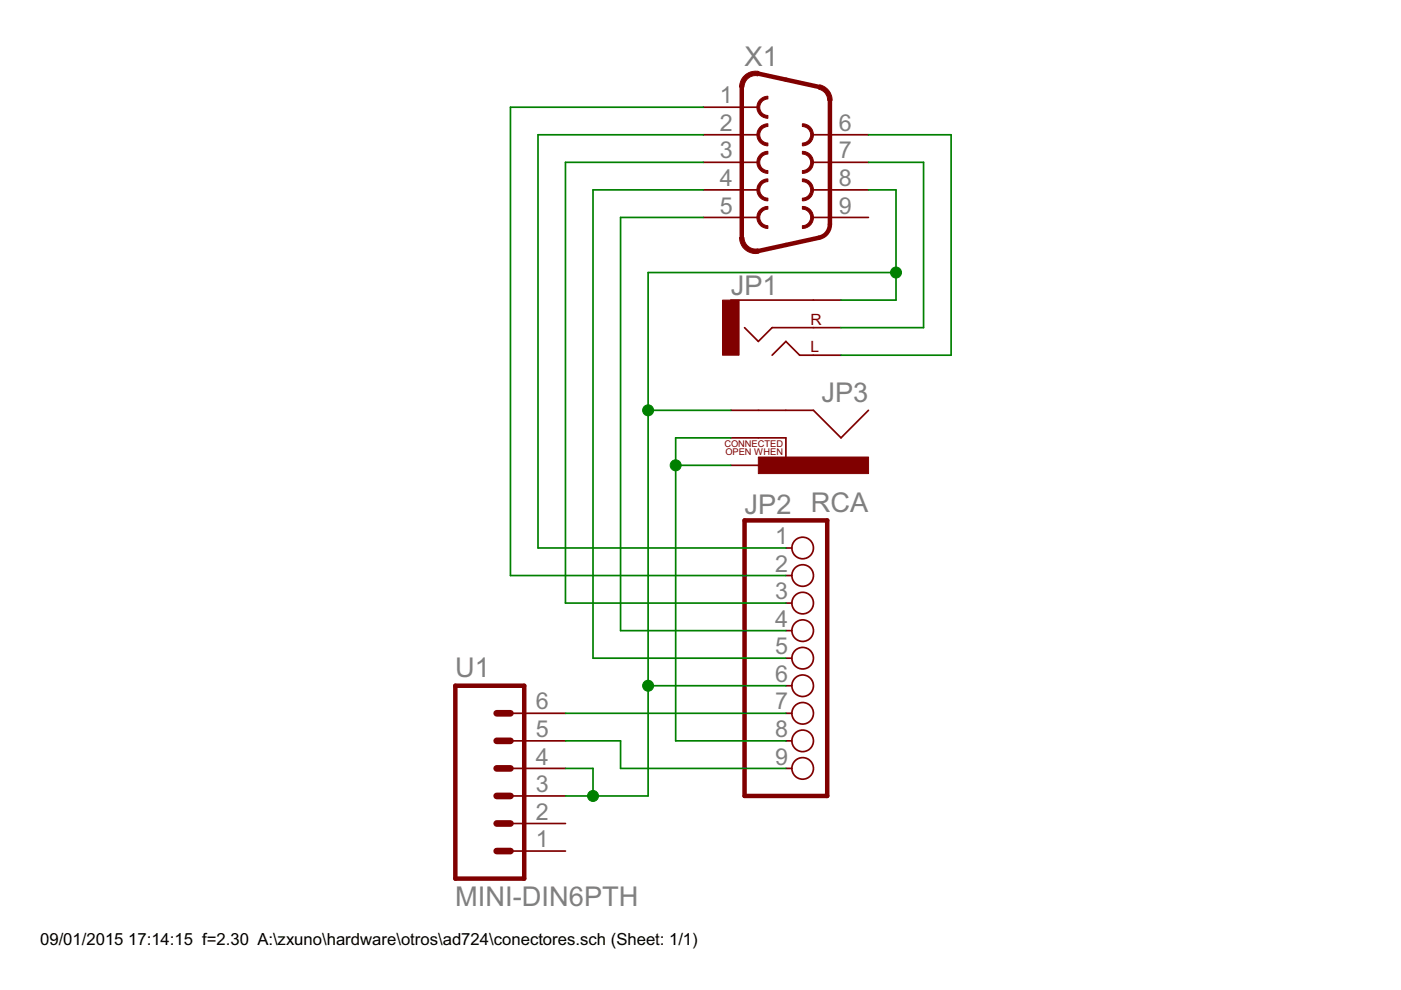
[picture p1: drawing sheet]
<?xml version="1.0" encoding="utf-8"?>
<!DOCTYPE eagle SYSTEM "eagle.dtd">
<!--
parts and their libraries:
SparkFun-Connectors: Licensing: Creative Commons ShareAlike 4.0 International - https://creativecommons.org/licenses/by-sa/4.0
-->
<eagle version="6.5.0">
<drawing>
<settings>
<setting alwaysvectorfont="no"/>
<setting verticaltext="up"/>
</settings>
<grid distance="0.1" unitdist="inch" unit="inch" style="lines" multiple="1" display="no" altdistance="0.01" altunitdist="inch" altunit="inch"/>
<schematic xreflabel="%F%N/%S.%C%R" xrefpart="/%S.%C%R">
<libraries>
<library name="SparkFun-Connectors">
<symbols>
<symbol name="AUDIO-JACK">
<wire x1="-1.27" y1="-2.54" x2="0" y2="-1.27" width="0.1524" layer="94"/>
<wire x1="0" y1="-1.27" x2="1.27" y2="-2.54" width="0.1524" layer="94"/>
<wire x1="1.27" y1="-2.54" x2="2.54" y2="-2.54" width="0.1524" layer="94"/>
<wire x1="2.54" y1="0" x2="-1.27" y2="0" width="0.1524" layer="94"/>
<wire x1="-1.27" y1="0" x2="-2.54" y2="-1.27" width="0.1524" layer="94"/>
<wire x1="-2.54" y1="-1.27" x2="-3.81" y2="0" width="0.1524" layer="94"/>
<wire x1="2.54" y1="2.54" x2="-5.08" y2="2.54" width="0.1524" layer="94"/>
<text x="-5.08" y="3.048" size="1.778" layer="95">&gt;NAME</text>
<text x="-5.08" y="-5.08" size="1.778" layer="96">&gt;VALUE</text>
<text x="2.286" y="-2.286" size="1.016" layer="94" ratio="15">L</text>
<text x="2.286" y="0.254" size="1.016" layer="94" ratio="15">R</text>
<rectangle x1="-7.62" y1="-0.762" x2="-2.54" y2="0.762" layer="94" rot="R90"/>
<pin name="RIGHT" x="5.08" y="0" visible="off" length="short" rot="R180"/>
<pin name="LEFT" x="5.08" y="-2.54" visible="off" length="short" rot="R180"/>
<pin name="SLEEVE" x="5.08" y="2.54" visible="off" length="short" rot="R180"/>
</symbol>
<symbol name="F09G">
<wire x1="-1.651" y1="3.429" x2="-1.651" y2="1.651" width="0.254" layer="94" curve="180" cap="flat"/>
<wire x1="1.524" y1="1.651" x2="1.524" y2="3.429" width="0.254" layer="94" curve="180" cap="flat"/>
<wire x1="-1.651" y1="5.969" x2="-1.651" y2="4.191" width="0.254" layer="94" curve="180" cap="flat"/>
<wire x1="1.524" y1="-3.429" x2="1.524" y2="-1.651" width="0.254" layer="94" curve="180" cap="flat"/>
<wire x1="-1.651" y1="0.889" x2="-1.651" y2="-0.889" width="0.254" layer="94" curve="180" cap="flat"/>
<wire x1="1.524" y1="-0.889" x2="1.524" y2="0.889" width="0.254" layer="94" curve="180" cap="flat"/>
<wire x1="-1.651" y1="-1.651" x2="-1.651" y2="-3.429" width="0.254" layer="94" curve="180" cap="flat"/>
<wire x1="1.524" y1="-5.969" x2="1.524" y2="-4.191" width="0.254" layer="94" curve="180" cap="flat"/>
<wire x1="-1.651" y1="-4.191" x2="-1.651" y2="-5.969" width="0.254" layer="94" curve="180" cap="flat"/>
<wire x1="-4.064" y1="6.9312" x2="-2.5226" y2="8.172" width="0.4064" layer="94" curve="-102.324066" cap="flat"/>
<wire x1="-2.5226" y1="8.1718" x2="0" y2="7.62" width="0.4064" layer="94"/>
<wire x1="0" y1="7.62" x2="3.0654" y2="6.9494" width="0.4064" layer="94"/>
<wire x1="3.0654" y1="6.9495" x2="4.0642" y2="5.7088" width="0.4064" layer="94" curve="-77.655139" cap="flat"/>
<wire x1="4.064" y1="-5.7088" x2="4.064" y2="5.7088" width="0.4064" layer="94"/>
<wire x1="3.0654" y1="-6.9494" x2="4.064" y2="-5.7088" width="0.4064" layer="94" curve="77.657889"/>
<wire x1="-4.064" y1="-6.9312" x2="-4.064" y2="6.9312" width="0.4064" layer="94"/>
<wire x1="-2.5226" y1="-8.1718" x2="0" y2="-7.62" width="0.4064" layer="94"/>
<wire x1="0" y1="-7.62" x2="3.0654" y2="-6.9494" width="0.4064" layer="94"/>
<wire x1="-4.064" y1="-6.9312" x2="-2.5226" y2="-8.1719" width="0.4064" layer="94" curve="102.337599" cap="flat"/>
<text x="-3.81" y="-10.795" size="1.778" layer="96">&gt;VALUE</text>
<text x="-3.81" y="8.89" size="1.778" layer="95">&gt;NAME</text>
<pin name="1" x="-7.62" y="5.08" visible="pad" length="middle" direction="pas"/>
<pin name="6" x="7.62" y="2.54" visible="pad" length="middle" direction="pas" rot="R180"/>
<pin name="2" x="-7.62" y="2.54" visible="pad" length="middle" direction="pas"/>
<pin name="7" x="7.62" y="0" visible="pad" length="middle" direction="pas" rot="R180"/>
<pin name="3" x="-7.62" y="0" visible="pad" length="middle" direction="pas"/>
<pin name="8" x="7.62" y="-2.54" visible="pad" length="middle" direction="pas" rot="R180"/>
<pin name="4" x="-7.62" y="-2.54" visible="pad" length="middle" direction="pas"/>
<pin name="9" x="7.62" y="-5.08" visible="pad" length="middle" direction="pas" rot="R180"/>
<pin name="5" x="-7.62" y="-5.08" visible="pad" length="middle" direction="pas"/>
</symbol>
<symbol name="M06">
<wire x1="1.27" y1="-7.62" x2="-5.08" y2="-7.62" width="0.4064" layer="94"/>
<wire x1="-1.27" y1="0" x2="0" y2="0" width="0.6096" layer="94"/>
<wire x1="-1.27" y1="-2.54" x2="0" y2="-2.54" width="0.6096" layer="94"/>
<wire x1="-1.27" y1="-5.08" x2="0" y2="-5.08" width="0.6096" layer="94"/>
<wire x1="-5.08" y1="10.16" x2="-5.08" y2="-7.62" width="0.4064" layer="94"/>
<wire x1="1.27" y1="-7.62" x2="1.27" y2="10.16" width="0.4064" layer="94"/>
<wire x1="-5.08" y1="10.16" x2="1.27" y2="10.16" width="0.4064" layer="94"/>
<wire x1="-1.27" y1="5.08" x2="0" y2="5.08" width="0.6096" layer="94"/>
<wire x1="-1.27" y1="2.54" x2="0" y2="2.54" width="0.6096" layer="94"/>
<wire x1="-1.27" y1="7.62" x2="0" y2="7.62" width="0.6096" layer="94"/>
<text x="-5.08" y="-10.16" size="1.778" layer="96">&gt;VALUE</text>
<text x="-5.08" y="10.922" size="1.778" layer="95">&gt;NAME</text>
<pin name="1" x="5.08" y="-5.08" visible="pad" length="middle" direction="pas" swaplevel="1" rot="R180"/>
<pin name="2" x="5.08" y="-2.54" visible="pad" length="middle" direction="pas" swaplevel="1" rot="R180"/>
<pin name="3" x="5.08" y="0" visible="pad" length="middle" direction="pas" swaplevel="1" rot="R180"/>
<pin name="4" x="5.08" y="2.54" visible="pad" length="middle" direction="pas" swaplevel="1" rot="R180"/>
<pin name="5" x="5.08" y="5.08" visible="pad" length="middle" direction="pas" swaplevel="1" rot="R180"/>
<pin name="6" x="5.08" y="7.62" visible="pad" length="middle" direction="pas" swaplevel="1" rot="R180"/>
</symbol>
<symbol name="RCA">
<wire x1="-12.7" y1="-2.54" x2="-10.16" y2="0" width="0.1524" layer="94"/>
<wire x1="-10.16" y1="0" x2="-7.62" y2="-2.54" width="0.1524" layer="94"/>
<wire x1="-7.62" y1="-2.54" x2="-5.08" y2="-2.54" width="0.1524" layer="94"/>
<wire x1="-5.08" y1="-2.54" x2="-2.54" y2="-2.54" width="0.1524" layer="94"/>
<wire x1="-5.08" y1="0" x2="-2.54" y2="0" width="0.1524" layer="94"/>
<text x="-12.7" y="5.08" size="1.778" layer="96">&gt;Value</text>
<text x="-12.7" y="-5.08" size="1.778" layer="95">&gt;Name</text>
<rectangle x1="-12.7" y1="1.778" x2="-2.54" y2="3.302" layer="94"/>
<pin name="SWITCH" x="0" y="0" visible="off" length="short" rot="R180"/>
<pin name="SHELL" x="0" y="-2.54" visible="off" length="short" rot="R180"/>
<pin name="PIN" x="0" y="2.54" visible="off" length="short" rot="R180"/>
<wire x1="-5.08" y1="0" x2="-5.08" y2="2.54" width="0.1524" layer="94"/>
<text x="-4.826" y="1.016" size="0.6096" layer="94">OPEN WHEN</text>
<text x="-4.826" y="0.254" size="0.6096" layer="94">CONNECTED</text>
</symbol>
</symbols>
<devicesets>
<deviceset name="AUDIO-JACK" prefix="JP" uservalue="yes">
<gates>
<gate name="G$1" symbol="AUDIO-JACK" x="0" y="0"/>
</gates>
<devices>
<device name="PTH" package="AUDIO-JACK">
<connects>
<connect gate="G$1" pin="LEFT" pad="TIP"/>
<connect gate="G$1" pin="RIGHT" pad="RING"/>
<connect gate="G$1" pin="SLEEVE" pad="SLEEVE"/>
</connects>
<technologies>
<technology name=""/>
</technologies>
</device>
<device name="2.5MM" package="STEREOJACK2.5MM_STEREOJACK2.5MM">
<connects>
<connect gate="G$1" pin="LEFT" pad="SHIELD"/>
<connect gate="G$1" pin="RIGHT" pad="TIP"/>
<connect gate="G$1" pin="SLEEVE" pad="RING1"/>
</connects>
<technologies>
<technology name=""/>
</technologies>
</device>
<device name="SPECIAL_POGO_PINS" package="STEREOJACK2.5MM_SPECIA_POGOPINS">
<connects>
<connect gate="G$1" pin="LEFT" pad="SHIELD"/>
<connect gate="G$1" pin="RIGHT" pad="TIP"/>
<connect gate="G$1" pin="SLEEVE" pad="RING1"/>
</connects>
<technologies>
<technology name=""/>
</technologies>
</device>
<device name="HOLESONLY" package="STEREOJACK2.5MM_SPECIAL_HOLES-ONLY">
<connects>
<connect gate="G$1" pin="LEFT" pad="SHIELD"/>
<connect gate="G$1" pin="RIGHT" pad="TIP"/>
<connect gate="G$1" pin="SLEEVE" pad="RING1"/>
</connects>
<technologies>
<technology name=""/>
</technologies>
</device>
<device name="SMD" package="STEREOJACK2.5MM_SMD">
<connects>
<connect gate="G$1" pin="LEFT" pad="1"/>
<connect gate="G$1" pin="RIGHT" pad="4"/>
<connect gate="G$1" pin="SLEEVE" pad="5"/>
</connects>
<technologies>
<technology name="">
<attribute name="PROD_ID" value="CONN-10062" constant="no"/>
</technology>
</technologies>
</device>
<device name="SMD2" package="AUDIO-JACK-3.5MM-SMD">
<connects>
<connect gate="G$1" pin="LEFT" pad="TIP"/>
<connect gate="G$1" pin="RIGHT" pad="RING"/>
<connect gate="G$1" pin="SLEEVE" pad="SLEEVE"/>
</connects>
<technologies>
<technology name="">
<attribute name="PROD_ID" value="CONN-10353" constant="no"/>
</technology>
</technologies>
</device>
<device name="1:1" package="STEREOJACK2.5MM">
<connects>
<connect gate="G$1" pin="LEFT" pad="1"/>
<connect gate="G$1" pin="RIGHT" pad="4"/>
<connect gate="G$1" pin="SLEEVE" pad="5"/>
</connects>
<technologies>
<technology name=""/>
</technologies>
</device>
</devices>
</deviceset>
<deviceset name="DB9" prefix="X" uservalue="yes">
<gates>
<gate name="G$1" symbol="F09G" x="0" y="0"/>
</gates>
<devices>
<device name="FEMALE" package="DB9">
<connects>
<connect gate="G$1" pin="1" pad="1"/>
<connect gate="G$1" pin="2" pad="2"/>
<connect gate="G$1" pin="3" pad="3"/>
<connect gate="G$1" pin="4" pad="4"/>
<connect gate="G$1" pin="5" pad="5"/>
<connect gate="G$1" pin="6" pad="6"/>
<connect gate="G$1" pin="7" pad="7"/>
<connect gate="G$1" pin="8" pad="8"/>
<connect gate="G$1" pin="9" pad="9"/>
</connects>
<technologies>
<technology name=""/>
</technologies>
</device>
<device name="MALE" package="DB9_MALE">
<connects>
<connect gate="G$1" pin="1" pad="1"/>
<connect gate="G$1" pin="2" pad="2"/>
<connect gate="G$1" pin="3" pad="3"/>
<connect gate="G$1" pin="4" pad="4"/>
<connect gate="G$1" pin="5" pad="5"/>
<connect gate="G$1" pin="6" pad="6"/>
<connect gate="G$1" pin="7" pad="7"/>
<connect gate="G$1" pin="8" pad="8"/>
<connect gate="G$1" pin="9" pad="9"/>
</connects>
<technologies>
<technology name=""/>
</technologies>
</device>
</devices>
</deviceset>
<deviceset name="MINI-DIN6">
<gates>
<gate name="G$1" symbol="M06" x="0" y="0"/>
</gates>
<devices>
<device name="PTH" package="MINI-DIN6">
<connects>
<connect gate="G$1" pin="1" pad="1"/>
<connect gate="G$1" pin="2" pad="2"/>
<connect gate="G$1" pin="3" pad="3"/>
<connect gate="G$1" pin="4" pad="4"/>
<connect gate="G$1" pin="5" pad="5"/>
<connect gate="G$1" pin="6" pad="6"/>
</connects>
<technologies>
<technology name=""/>
</technologies>
</device>
</devices>
</deviceset>
<deviceset name="RCA" prefix="JP">
<gates>
<gate name="G$1" symbol="RCA" x="0" y="0"/>
</gates>
<devices>
<device name="" package="RCA">
<connects>
<connect gate="G$1" pin="PIN" pad="PIN"/>
<connect gate="G$1" pin="SHELL" pad="SHELL"/>
<connect gate="G$1" pin="SWITCH" pad="SWITCH"/>
</connects>
<technologies>
<technology name=""/>
</technologies>
</device>
<device name="-LOCK" package="RCA_LOCK">
<connects>
<connect gate="G$1" pin="PIN" pad="PIN"/>
<connect gate="G$1" pin="SHELL" pad="SHELL"/>
<connect gate="G$1" pin="SWITCH" pad="SWITCH"/>
</connects>
<technologies>
<technology name=""/>
</technologies>
</device>
</devices>
</deviceset>
</devicesets>
</library>
<library name="pinhead">
<symbols>
<symbol name="PINHD9">
<wire x1="-6.35" y1="-12.7" x2="1.27" y2="-12.7" width="0.4064" layer="94"/>
<wire x1="1.27" y1="-12.7" x2="1.27" y2="12.7" width="0.4064" layer="94"/>
<wire x1="1.27" y1="12.7" x2="-6.35" y2="12.7" width="0.4064" layer="94"/>
<wire x1="-6.35" y1="12.7" x2="-6.35" y2="-12.7" width="0.4064" layer="94"/>
<text x="-6.35" y="13.335" size="1.778" layer="95">&gt;NAME</text>
<text x="-6.35" y="-15.24" size="1.778" layer="96">&gt;VALUE</text>
<pin name="1" x="-2.54" y="10.16" visible="pad" length="short" direction="pas" function="dot"/>
<pin name="2" x="-2.54" y="7.62" visible="pad" length="short" direction="pas" function="dot"/>
<pin name="3" x="-2.54" y="5.08" visible="pad" length="short" direction="pas" function="dot"/>
<pin name="4" x="-2.54" y="2.54" visible="pad" length="short" direction="pas" function="dot"/>
<pin name="5" x="-2.54" y="0" visible="pad" length="short" direction="pas" function="dot"/>
<pin name="6" x="-2.54" y="-2.54" visible="pad" length="short" direction="pas" function="dot"/>
<pin name="7" x="-2.54" y="-5.08" visible="pad" length="short" direction="pas" function="dot"/>
<pin name="8" x="-2.54" y="-7.62" visible="pad" length="short" direction="pas" function="dot"/>
<pin name="9" x="-2.54" y="-10.16" visible="pad" length="short" direction="pas" function="dot"/>
</symbol>
</symbols>
<devicesets>
<deviceset name="PINHD-1X9" prefix="JP" uservalue="yes">
<gates>
<gate name="A" symbol="PINHD9" x="0" y="0"/>
</gates>
<devices>
<device name="" package="1X09">
<connects>
<connect gate="A" pin="1" pad="1"/>
<connect gate="A" pin="2" pad="2"/>
<connect gate="A" pin="3" pad="3"/>
<connect gate="A" pin="4" pad="4"/>
<connect gate="A" pin="5" pad="5"/>
<connect gate="A" pin="6" pad="6"/>
<connect gate="A" pin="7" pad="7"/>
<connect gate="A" pin="8" pad="8"/>
<connect gate="A" pin="9" pad="9"/>
</connects>
<technologies>
<technology name=""/>
</technologies>
</device>
<device name="/90" package="1X09/90">
<connects>
<connect gate="A" pin="1" pad="1"/>
<connect gate="A" pin="2" pad="2"/>
<connect gate="A" pin="3" pad="3"/>
<connect gate="A" pin="4" pad="4"/>
<connect gate="A" pin="5" pad="5"/>
<connect gate="A" pin="6" pad="6"/>
<connect gate="A" pin="7" pad="7"/>
<connect gate="A" pin="8" pad="8"/>
<connect gate="A" pin="9" pad="9"/>
</connects>
<technologies>
<technology name=""/>
</technologies>
</device>
</devices>
</deviceset>
</devicesets>
</library>
</libraries>
<attributes>
</attributes>
<variantdefs>
</variantdefs>
<classes>
<class number="0" name="default" width="0" drill="0">
</class>
</classes>
<parts>
<part name="JP1" library="SparkFun-Connectors" deviceset="AUDIO-JACK" device="PTH"/>
<part name="X1" library="SparkFun-Connectors" deviceset="DB9" device="FEMALE"/>
<part name="U1" library="SparkFun-Connectors" deviceset="MINI-DIN6" device="PTH"/>
<part name="JP2" library="pinhead" deviceset="PINHD-1X9" device=""/>
<part name="JP3" library="SparkFun-Connectors" deviceset="RCA" device=""/>
</parts>
<sheets>
<sheet>
<plain>
</plain>
<instances>
<instance part="JP1" gate="G$1" x="7.62" y="71.12"/>
<instance part="X1" gate="G$1" x="7.62" y="86.36"/>
<instance part="U1" gate="G$1" x="-17.78" y="27.94"/>
<instance part="JP2" gate="A" x="10.16" y="40.64"/>
<instance part="JP3" gate="G$1" x="2.54" y="60.96" rot="R180"/>
</instances>
<busses>
</busses>
<nets>
<net name="N$1" class="0">
<segment>
<pinref part="X1" gate="G$1" pin="1"/>
<wire x1="0" y1="91.44" x2="-17.78" y2="91.44" width="0.1524" layer="91"/>
<wire x1="-17.78" y1="91.44" x2="-17.78" y2="48.26" width="0.1524" layer="91"/>
<pinref part="JP2" gate="A" pin="2"/>
<wire x1="-17.78" y1="48.26" x2="7.62" y2="48.26" width="0.1524" layer="91"/>
</segment>
</net>
<net name="N$2" class="0">
<segment>
<pinref part="X1" gate="G$1" pin="2"/>
<wire x1="0" y1="88.9" x2="-15.24" y2="88.9" width="0.1524" layer="91"/>
<wire x1="-15.24" y1="88.9" x2="-15.24" y2="50.8" width="0.1524" layer="91"/>
<pinref part="JP2" gate="A" pin="1"/>
<wire x1="-15.24" y1="50.8" x2="7.62" y2="50.8" width="0.1524" layer="91"/>
</segment>
</net>
<net name="N$3" class="0">
<segment>
<pinref part="X1" gate="G$1" pin="3"/>
<wire x1="0" y1="86.36" x2="-12.7" y2="86.36" width="0.1524" layer="91"/>
<wire x1="-12.7" y1="86.36" x2="-12.7" y2="45.72" width="0.1524" layer="91"/>
<pinref part="JP2" gate="A" pin="3"/>
<wire x1="-12.7" y1="45.72" x2="7.62" y2="45.72" width="0.1524" layer="91"/>
</segment>
</net>
<net name="N$4" class="0">
<segment>
<pinref part="X1" gate="G$1" pin="4"/>
<wire x1="0" y1="83.82" x2="-10.16" y2="83.82" width="0.1524" layer="91"/>
<wire x1="-10.16" y1="83.82" x2="-10.16" y2="40.64" width="0.1524" layer="91"/>
<pinref part="JP2" gate="A" pin="5"/>
<wire x1="-10.16" y1="40.64" x2="7.62" y2="40.64" width="0.1524" layer="91"/>
</segment>
</net>
<net name="N$5" class="0">
<segment>
<pinref part="X1" gate="G$1" pin="5"/>
<wire x1="0" y1="81.28" x2="-7.62" y2="81.28" width="0.1524" layer="91"/>
<wire x1="-7.62" y1="81.28" x2="-7.62" y2="43.18" width="0.1524" layer="91"/>
<pinref part="JP2" gate="A" pin="4"/>
<wire x1="-7.62" y1="43.18" x2="7.62" y2="43.18" width="0.1524" layer="91"/>
</segment>
</net>
<net name="N$6" class="0">
<segment>
<pinref part="X1" gate="G$1" pin="6"/>
<wire x1="15.24" y1="88.9" x2="22.86" y2="88.9" width="0.1524" layer="91"/>
<wire x1="22.86" y1="88.9" x2="22.86" y2="68.58" width="0.1524" layer="91"/>
<pinref part="JP1" gate="G$1" pin="LEFT"/>
<wire x1="22.86" y1="68.58" x2="12.7" y2="68.58" width="0.1524" layer="91"/>
</segment>
</net>
<net name="N$7" class="0">
<segment>
<pinref part="X1" gate="G$1" pin="7"/>
<wire x1="15.24" y1="86.36" x2="20.32" y2="86.36" width="0.1524" layer="91"/>
<wire x1="20.32" y1="86.36" x2="20.32" y2="71.12" width="0.1524" layer="91"/>
<pinref part="JP1" gate="G$1" pin="RIGHT"/>
<wire x1="20.32" y1="71.12" x2="12.7" y2="71.12" width="0.1524" layer="91"/>
</segment>
</net>
<net name="N$8" class="0">
<segment>
<pinref part="X1" gate="G$1" pin="8"/>
<wire x1="15.24" y1="83.82" x2="17.78" y2="83.82" width="0.1524" layer="91"/>
<wire x1="17.78" y1="83.82" x2="17.78" y2="76.2" width="0.1524" layer="91"/>
<pinref part="JP1" gate="G$1" pin="SLEEVE"/>
<wire x1="17.78" y1="76.2" x2="17.78" y2="73.66" width="0.1524" layer="91"/>
<wire x1="17.78" y1="73.66" x2="12.7" y2="73.66" width="0.1524" layer="91"/>
<wire x1="-5.08" y1="76.2" x2="17.78" y2="76.2" width="0.1524" layer="91"/>
<junction x="17.78" y="76.2"/>
<pinref part="JP2" gate="A" pin="6"/>
<wire x1="7.62" y1="38.1" x2="-5.08" y2="38.1" width="0.1524" layer="91"/>
<wire x1="-5.08" y1="38.1" x2="-5.08" y2="63.5" width="0.1524" layer="91"/>
<junction x="-5.08" y="38.1"/>
<wire x1="-5.08" y1="63.5" x2="-5.08" y2="76.2" width="0.1524" layer="91"/>
<wire x1="-5.08" y1="38.1" x2="-5.08" y2="27.94" width="0.1524" layer="91"/>
<pinref part="U1" gate="G$1" pin="3"/>
<wire x1="-5.08" y1="27.94" x2="-10.16" y2="27.94" width="0.1524" layer="91"/>
<pinref part="U1" gate="G$1" pin="4"/>
<wire x1="-10.16" y1="27.94" x2="-12.7" y2="27.94" width="0.1524" layer="91"/>
<wire x1="-12.7" y1="30.48" x2="-10.16" y2="30.48" width="0.1524" layer="91"/>
<wire x1="-10.16" y1="30.48" x2="-10.16" y2="27.94" width="0.1524" layer="91"/>
<junction x="-10.16" y="27.94"/>
<pinref part="JP3" gate="G$1" pin="SHELL"/>
<wire x1="2.54" y1="63.5" x2="-5.08" y2="63.5" width="0.1524" layer="91"/>
<junction x="-5.08" y="63.5"/>
</segment>
</net>
<net name="N$10" class="0">
<segment>
<wire x1="-2.54" y1="58.42" x2="-2.54" y2="33.02" width="0.1524" layer="91"/>
<pinref part="JP2" gate="A" pin="8"/>
<wire x1="-2.54" y1="33.02" x2="7.62" y2="33.02" width="0.1524" layer="91"/>
<pinref part="JP3" gate="G$1" pin="PIN"/>
<wire x1="-2.54" y1="58.42" x2="2.54" y2="58.42" width="0.1524" layer="91"/>
<pinref part="JP3" gate="G$1" pin="SWITCH"/>
<wire x1="2.54" y1="60.96" x2="-2.54" y2="60.96" width="0.1524" layer="91"/>
<wire x1="-2.54" y1="60.96" x2="-2.54" y2="58.42" width="0.1524" layer="91"/>
<junction x="-2.54" y="58.42"/>
</segment>
</net>
<net name="N$9" class="0">
<segment>
<wire x1="-7.62" y1="33.02" x2="-7.62" y2="30.48" width="0.1524" layer="91"/>
<pinref part="JP2" gate="A" pin="9"/>
<wire x1="-7.62" y1="30.48" x2="7.62" y2="30.48" width="0.1524" layer="91"/>
<pinref part="U1" gate="G$1" pin="5"/>
<wire x1="-12.7" y1="33.02" x2="-7.62" y2="33.02" width="0.1524" layer="91"/>
</segment>
</net>
<net name="N$11" class="0">
<segment>
<pinref part="U1" gate="G$1" pin="6"/>
<pinref part="JP2" gate="A" pin="7"/>
<wire x1="-12.7" y1="35.56" x2="7.62" y2="35.56" width="0.1524" layer="91"/>
</segment>
</net>
</nets>
</sheet>
</sheets>
</schematic>
</drawing>
</eagle>
